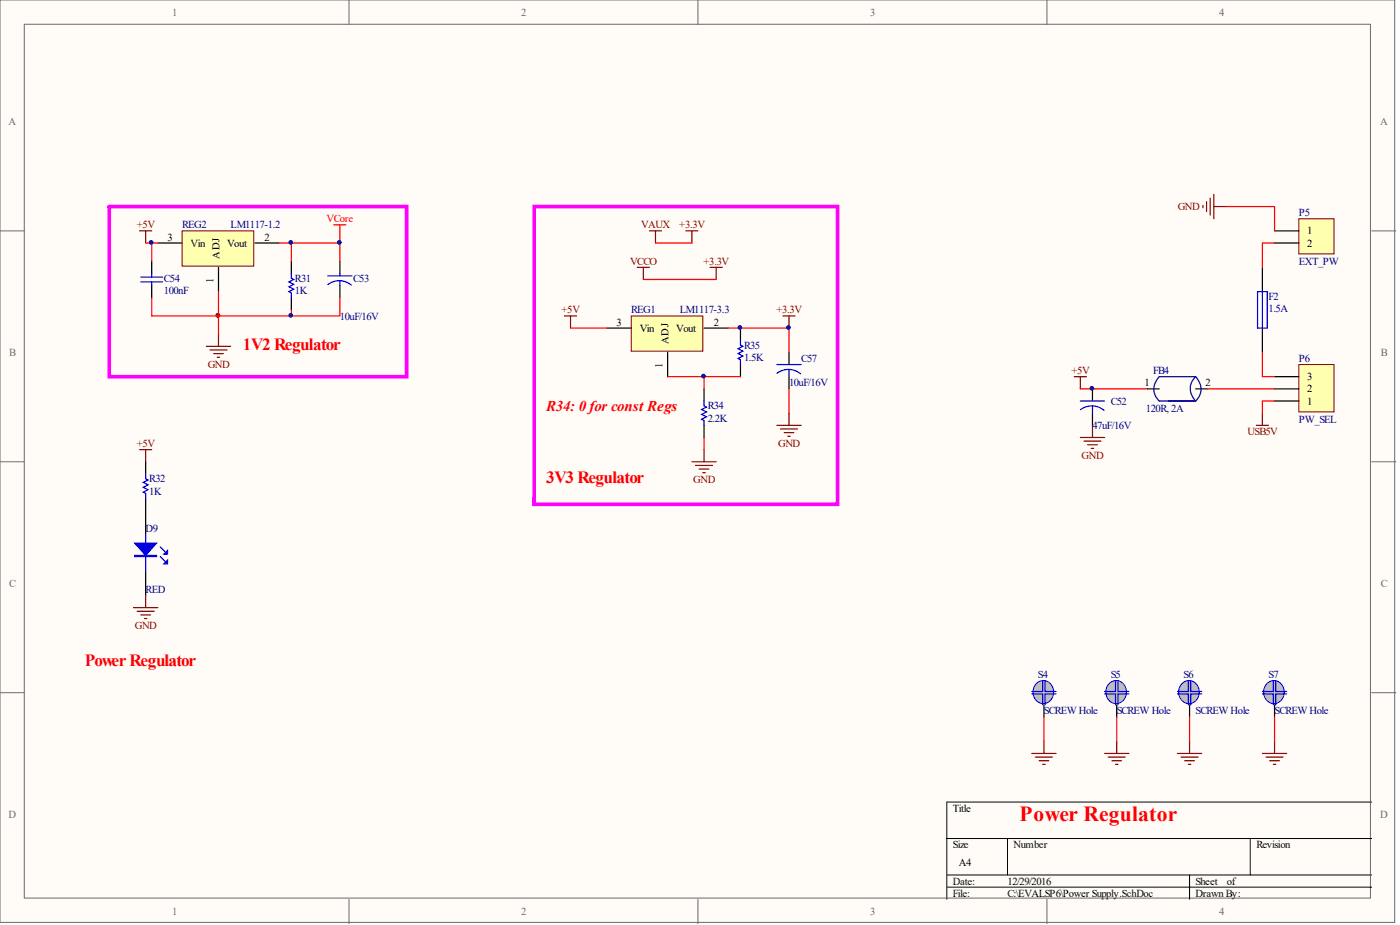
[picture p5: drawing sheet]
<svg xmlns="http://www.w3.org/2000/svg" width="292mm" height="193mm" viewBox="0 0 292 193" stroke-linecap="round" stroke-linejoin="round" font-family="sans-serif">
<g fill="#fffcf8" stroke="#696969" stroke-width=".21">
<path d="M0 0h291v192.4h-291z"/>
<path d="M5.1 5.1h280.8v182.3h-280.8z"/>
</g>
<path d="M72.8 0v5.1M145.6 0v5.1M218.4 0v5.1M0 48.2h5.1M286.2 48.2h5.1M0 96.3h5.1M286.2 96.3h5.1M0 144.5h5.1M286.2 144.5h5.1M72.8 187.6v5.1M145.6 187.6v5.1M218.4 187.6v5.1" fill="none" stroke="#696969" stroke-width=".21"/>
<path d="M197.5 174.9h88.7M210.2 174.9v7.6M260.9 174.9v7.6M286.2 167.3h-88.7v20.3M197.5 182.5h88.7M197.5 185.1h88.7M248.2 182.5v5.1" fill="none" stroke="#000" stroke-width=".21"/>
<circle cx="45.5" cy="65.8" r=".38" fill="#000080" stroke="#000080" stroke-width=".21"/>
<path d="M70.9 54.5v2.5M70.9 59.6v2.5" fill="none" stroke="#000" stroke-width=".25"/>
<path d="M68.4 57.5h5M70.9 58.6l1 .1 1.4 .8M70.9 58.6l-1.6 .2-.9 .6M70.9 57v.5M70.9 58.6v1" fill="none" stroke="#00f" stroke-width=".25"/>
<path d="M69.6 46.9h2.6M70.9 46.9v2.5" fill="none" stroke="#f00" stroke-width=".25"/>
<path d="M29.1 48.2h2.6M30.4 48.2v2.5M43.1 72.2h5M43.8 73h3.6M44.6 73.8h2M45.3 74.5h.5M45.6 69.7v2.5" fill="none" stroke="#800000" stroke-width=".25"/>
<path d="M38 48.2h14.9v7.3h-14.9z" fill="#ffffb0" stroke="#800000" stroke-width=".21"/>
<path d="M31.7 54.5v2.5M31.7 59.6v2.5M32.9 50.7h5.1M45.6 55.8v5M53.2 50.7h5.1M60.8 54.5v2.5M60.8 62.1v2.5M164.6 73.5v2.6M164.6 78.6v2.5" fill="none" stroke="#000" stroke-width=".25"/>
<path d="M29.4 58.8h4.5M29.4 57.8h4.5M31.7 57v.8M31.7 58.8v.8M60.8 57v1.1l.5 .2-1 .5 1 .5-1 .5 1 .5-1 .5 .5 .3v1M162.1 76.1h5.1M162.1 77.9a3.9 3.9 0 0 1 4.9 .1M164.6 77.1v1.5" fill="none" stroke="#00f" stroke-width=".25"/>
<circle cx="45.5" cy="65.8" r=".38" fill="#800000" stroke="#800000" stroke-width=".21"/>
<path d="M22.8 43.1h62v35.5h-62zM111.4 103.9v1.3h63.4v-62.1h-63.4v62.1" fill="none" stroke="#f0f" stroke-width=".76"/>
<g fill="none" stroke="#800000" stroke-width=".25">
<path d="M133 55.8h2.5M134.2 55.8v2.5M251 42.8v.5M251.7 42.1v2M252.5 41.3v3.6M253.3 40.6v5M253.3 43.1h2.5M117.8 65.9h2.5M119 65.9v2.5M224.1 78.6h2.6M225.4 78.6v2.5M144.4 96.3h5"/>
<path d="M145.1 97.1h3.6M145.9 97.9h2M146.6 98.6h.5M146.9 93.8v2.5"/>
</g>
<path d="M246.5 142.7a2.19 2.19 0 0 1 2.8-.3 2.19 2.19 0 0 1 .8 2.6 2.14 2.14 0 0 1-2.4 1.8 2.14 2.14 0 0 1-1.8-2.4l.1-.7z" fill="#c0c0c0" stroke="#00f" stroke-width=".21"/>
<path d="M245.7 144.8h2.2v2.2M247.9 142v2.3h-2.2M248.4 142v2.3h2.3M250.7 144.8h-2.3v2.2" fill="none" stroke="#00f" stroke-width=".25"/>
<path d="M248.2 147v2.6" fill="none" stroke="#000" stroke-width=".25"/>
<path d="M245.7 157.2h5M246.4 157.9h3.6M247.2 158.7h2M247.9 159.5h.5M248.2 154.6v2.6M263.4 157.2h5.1M264.2 157.9h3.5M264.9 158.7h2M265.7 159.5h.5M265.9 154.6v2.6" fill="none" stroke="#800000" stroke-width=".25"/>
<path d="M264.3 142.7a2.19 2.19 0 0 1 2.7-.3 2.19 2.19 0 0 1 .9 2.6 2.14 2.14 0 0 1-2.5 1.8 2.14 2.14 0 0 1-1.8-2.4l.1-.7z" fill="#c0c0c0" stroke="#00f" stroke-width=".21"/>
<path d="M263.4 144.8h2.3v2.2M265.7 142v2.3h-2.3M266.2 142v2.3h2.3M268.5 144.8h-2.3v2.2" fill="none" stroke="#00f" stroke-width=".25"/>
<path d="M265.9 147v2.6" fill="none" stroke="#000" stroke-width=".25"/>
<path d="M148.2 55.8h2.5M149.4 55.8v2.5M163.4 65.9h2.5M164.6 65.9v2.5" fill="none" stroke="#800000" stroke-width=".25"/>
<path d="M231.4 142.7a2.19 2.19 0 0 1 2.7-.3 2.19 2.19 0 0 1 .8 2.6 2.14 2.14 0 0 1-2.4 1.8 2.14 2.14 0 0 1-1.8-2.4l.1-.7z" fill="#c0c0c0" stroke="#00f" stroke-width=".21"/>
<path d="M230.5 144.8h2.2v2.2M232.7 142v2.3h-2.2M233.3 142v2.3h2.2M235.5 144.8h-2.2v2.2" fill="none" stroke="#00f" stroke-width=".25"/>
<path d="M239.3 81.1h2.6M249.5 81.1h2.5M233 147v2.6" fill="none" stroke="#000" stroke-width=".25"/>
<path d="M230.5 157.2h5M231.2 157.9h3.6M232 158.7h2M232.7 159.5h.6M233 154.6v2.6" fill="none" stroke="#800000" stroke-width=".25"/>
<path d="M249.5 78.6v.1a3.4 3.4 0 0 1 0 5M249.5 78.6a3.5 3.5 0 0 0 0 5.1M249.5 78.6l-7.7 .1a3.4 3.4 0 0 0 .1 5h2.5M243.8 83.7h5.7z" fill="none" stroke="#000080" stroke-width=".25"/>
<path d="M216.2 142.7a2.19 2.19 0 0 1 2.7-.3 2.19 2.19 0 0 1 .9 2.6 2.14 2.14 0 0 1-2.5 1.8 2.14 2.14 0 0 1-1.8-2.4l.1-.7z" fill="#c0c0c0" stroke="#00f" stroke-width=".21"/>
<path d="M215.3 144.8h2.3v2.2M217.6 142v2.3h-2.3M218.1 142v2.3h2.2M220.3 144.8h-2.2v2.2" fill="none" stroke="#00f" stroke-width=".25"/>
<path d="M217.8 147v2.6" fill="none" stroke="#000" stroke-width=".25"/>
<path d="M215.3 157.2h5M216 157.9h3.6M216.8 158.7h2M217.6 159.5h.5M217.8 154.6v2.6" fill="none" stroke="#800000" stroke-width=".25"/>
<path d="M271 45.6h7.3v7.4h-7.3z" fill="#ffffb0" stroke="#800000" stroke-width=".21"/>
<path d="M265.9 48.2h5.1M265.9 50.7h5.1M30.4 96.3v2.6M227.9 81.1v2.6M227.9 86.2v2.5M30.4 103.9v7.6M30.4 119.2v5" fill="none" stroke="#000" stroke-width=".25"/>
<path d="M30.4 98.9v1l.5 .2-1 .5 1 .6-1 .5 1 .5-1 .5 .5 .2v1M225.4 83.7h5.1M227.9 84.7l1.6 .3 .8 .6M227.9 84.7l-1 .1-1.5 .7M227.9 84.7v1.5M30.4 111.5v7.7M33.4 116.1l1 1M33.4 114.1l1 1" fill="none" stroke="#00f" stroke-width=".25"/>
<g fill="none" stroke="#800000" stroke-width=".25">
<path d="M135.5 48.2h2.5M136.8 48.2v2.5M143.1 48.2h2.5M144.4 48.2v2.5M29.1 93.8h2.6M30.4 93.8v2.5M225.4 91.3h5.1M226.2 92h3.5M226.9 92.8h2M227.7 93.5h.5M227.9 88.7v2.6M262.1 88.7h2.6"/>
<path d="M263.4 86.2v2.5M27.9 126.8h5M28.6 127.5h3.6M29.4 128.3h2M30.1 129h.5M30.4 124.2v2.6"/>
</g>
<g fill="#00f" stroke="#00f" stroke-width=".25">
<path d="M28.1 113.3h4.6l-2.3 2.6z"/>
<path d="M35 116.9v.7h-.8z"/>
<path d="M35 114.8v.8h-.8z"/>
<path d="M28.1 115.9h4.6v.2h-4.6z" fill-rule="evenodd"/>
</g>
<path d="M271 76.1h7.3v9.8h-7.3z" fill="#ffffb0" stroke="#800000" stroke-width=".21"/>
<path d="M263.4 55.8v5M263.4 68.4v5.1M265.9 78.6h5.1M265.9 83.7h5.1M265.9 81.1h5.1" fill="none" stroke="#000" stroke-width=".25"/>
<path d="M262.4 60.8h2v7.6h-2zM263.4 60.8v7.6" fill="none" stroke="#00f" stroke-width=".25"/>
<path d="M131.7 65.9h14.9v7.4h-14.9z" fill="#ffffb0" stroke="#800000" stroke-width=".21"/>
<path d="M126.6 68.4h5.1M139.3 73.5v5.1M146.9 68.4h5.1M154.5 68.4v2.6M154.5 76.1v2.5M146.9 81.1v2.6M146.9 88.7v2.6" fill="none" stroke="#000" stroke-width=".25"/>
<path d="M162.1 88.7h5.1M162.8 89.5h3.6M163.6 90.2h2M164.4 91h.5M164.6 86.2v2.5" fill="none" stroke="#800000" stroke-width=".25"/>
<path d="M154.5 71v1l.5 .2-1 .6 1 .5-1 .5 1 .5-1 .5 .5 .2v1.1M146.9 83.7v1l.5 .2-1 .5 1 .5-1 .5 1 .6-1 .5 .5 .2v1" fill="none" stroke="#00f" stroke-width=".25"/>
<g fill="none" stroke="#f00" stroke-width=".25">
<path d="M30.4 50.7h2.5M31.7 50.7v3.8M60.8 50.7v3.8M70.9 49.4v1.3h-12.6M70.9 50.7v3.8M134.2 58.3h15.2M136.8 50.7h7.6M255.8 43.1h10.1v5.1M265.9 50.7h-2.5v5.1M31.7 62.1v3.8h39.2v-3.8M45.6 60.8v8.9M60.8 64.6v1.3"/>
<path d="M119 68.4h7.6M139.3 78.6h15.2M146.9 78.6v2.5M152 68.4h12.6v5.1M263.4 73.5v5.1h2.5M146.9 91.3v2.5M164.6 81.1v5.1M225.4 81.1h13.9M252 81.1h13.9M265.9 83.7h-2.5v2.5M217.8 149.6v5M233 149.6v5"/>
<path d="M248.2 149.6v5M265.9 149.6v5"/>
</g>
<g fill="#000080" stroke="#000080" stroke-width=".21">
<circle cx="31.5" cy="50.6" r=".38"/>
<circle cx="60.7" cy="65.8" r=".38"/>
<circle cx="60.7" cy="50.6" r=".38"/>
<circle cx="70.8" cy="50.6" r=".38"/>
<circle cx="146.8" cy="78.5" r=".38"/>
<circle cx="154.4" cy="68.3" r=".38"/>
<circle cx="164.5" cy="68.3" r=".38"/>
<circle cx="227.8" cy="81" r=".38"/>
</g>
<text font-size="4.5" fill="#f00" x="212.7" y="171.4">Power Regulator</text>
<g font-size="3.6" fill="#f00">
<text x="50.7" y="72.9">1V2 Regulator</text>
<text x="114" y="100.8">3V3 Regulator</text>
<text x="17.7" y="138.9">Power Regulator</text>
</g>
<text font-size="3.1" fill="#f00" x="114" y="85.7">R34: 0 for const Regs</text>
<g font-size="2.2" fill="#696969">
<text x="35.9" y="3.3">1</text>
<text x="108.7" y="3.3">2</text>
<text x="181.5" y="3.3">3</text>
<text x="254.4" y="3.3">4</text>
<text x="1.8" y="26.1">A</text>
<text x="288" y="26.1">A</text>
<text x="1.9" y="74.2">B</text>
<text x="288.1" y="74.2">B</text>
<text x="1.9" y="122.4">C</text>
<text x="288.1" y="122.4">C</text>
<text x="1.8" y="170.6">D</text>
<text x="288" y="170.6">D</text>
<text x="35.9" y="190.9">1</text>
<text x="108.7" y="190.9">2</text>
<text x="181.5" y="190.9">3</text>
<text x="254.4" y="190.9">4</text>
</g>
<g font-size="2.2" fill="#800000">
<text x="28.5" y="47.6">+5V</text>
<text x="133.7" y="47.6">VAUX</text>
<text x="141.7" y="47.6">+3.3V</text>
<text x="245.7" y="43.8">GND</text>
<text x="131.5" y="55.2">VCCO</text>
<text x="146.8" y="55.2">+3.3V</text>
<text x="117.2" y="65.4">+5V</text>
<text x="162" y="65.4">+3.3V</text>
<text x="43.3" y="76.8">GND</text>
<text x="223.5" y="78.1">+5V</text>
<text x="28.5" y="93.3">+5V</text>
<text x="162.4" y="93.3">GND</text>
<text x="225.7" y="95.8">GND</text>
<text x="260.3" y="90.7">USB5V</text>
<text x="144.6" y="100.9">GND</text>
<text x="28.1" y="131.3">GND</text>
</g>
<g font-size="2.2" fill="#000080">
<text x="38" y="47.6">REG2</text>
<text x="48.1" y="47.6">LM1117-1.2</text>
<text x="271" y="45.1">P5</text>
<text x="34.2" y="58.8">C54</text>
<text x="61.5" y="58.8">R31</text>
<text x="73.7" y="58.8">C53</text>
<text x="271" y="55.2">EXT_PW</text>
<text x="34.2" y="61.3">100nF</text>
<text x="61.5" y="61.3">1K</text>
<text x="131.7" y="65.4">REG1</text>
<text x="141.8" y="65.4">LM1117-3.3</text>
<text x="264.7" y="62.6">F2</text>
<text x="264.7" y="65.1">1.5A</text>
<text x="70.9" y="66.7">10uF/16V</text>
<text x="155.2" y="72.7">R35</text>
<text x="155.2" y="75.3">1.5K</text>
<text x="167.2" y="75.5">C57</text>
<text x="271" y="75.5">P6</text>
<text x="164.6" y="80.6">10uF/16V</text>
<text x="240.6" y="78.1">FB4</text>
<text x="147.7" y="85.4">R34</text>
<text x="147.7" y="88">2.2K</text>
<text x="227.9" y="89.5">47uF/16V</text>
<text x="231.7" y="84.4">C52</text>
<text x="239.1" y="85.9">120R, 2A</text>
<text x="271" y="88.2">PW_SEL</text>
<text x="31.2" y="100.6">R32</text>
<text x="31.2" y="103.2">1K</text>
<text x="30.4" y="111">D9</text>
<text x="30.4" y="123.7">RED</text>
<text x="216.5" y="141.4">S4</text>
<text x="231.7" y="141.4">S5</text>
<text x="246.9" y="141.4">S6</text>
<text x="264.7" y="141.4">S7</text>
<text x="217.8" y="149.1">SCREW Hole</text>
<text x="233" y="149.1">SCREW Hole</text>
<text x="249.5" y="149.1">SCREW Hole</text>
<text x="265.9" y="149.1">SCREW Hole</text>
</g>
<text font-size="2.2" fill="#f00" x="68.2" y="46.4">VCore</text>
<g font-size="2.2">
<text x="35" y="50.2">3</text>
<text x="39.8" y="51.4">Vin</text>
<text x="45.8" y="54" transform="rotate(-90 45.8 54)">ADJ</text>
<text x="47.4" y="51.4">Vout</text>
<text x="55.2" y="50.2">2</text>
<text x="272.8" y="48.9">1</text>
<text x="272.8" y="51.4">2</text>
<text x="44.5" y="59" transform="rotate(-90 44.5 59)">1</text>
<text x="128.7" y="67.9">3</text>
<text x="133.5" y="69.2">Vin</text>
<text x="139.5" y="71.7" transform="rotate(-90 139.5 71.7)">ADJ</text>
<text x="141.1" y="69.2">Vout</text>
<text x="148.9" y="67.9">2</text>
<text x="138.2" y="76.8" transform="rotate(-90 138.2 76.8)">1</text>
<text x="238.8" y="80.6">1</text>
<text x="251.5" y="80.6">2</text>
<text x="272.8" y="81.9">2</text>
<text x="272.8" y="79.3">3</text>
<text x="272.8" y="84.4">1</text>
<text x="198.8" y="169.3">Title</text>
<text x="198.8" y="176.9">Size</text>
<text x="211.5" y="176.9">Number</text>
<text x="262.1" y="176.9">Revision</text>
<text x="198.8" y="184.5">Date:</text>
<text x="200.1" y="180.7">A4</text>
<text x="210.2" y="184.5">12/29/2016</text>
<text x="249.5" y="184.5">Sheet</text>
<text x="256" y="184.5">of</text>
<text x="198.8" y="187.1">File:</text>
<text x="210.2" y="187.1">C:\EVALSP6\Power Supply.SchDoc</text>
<text x="249.5" y="187.1">Drawn By:</text>
</g>
</svg>
